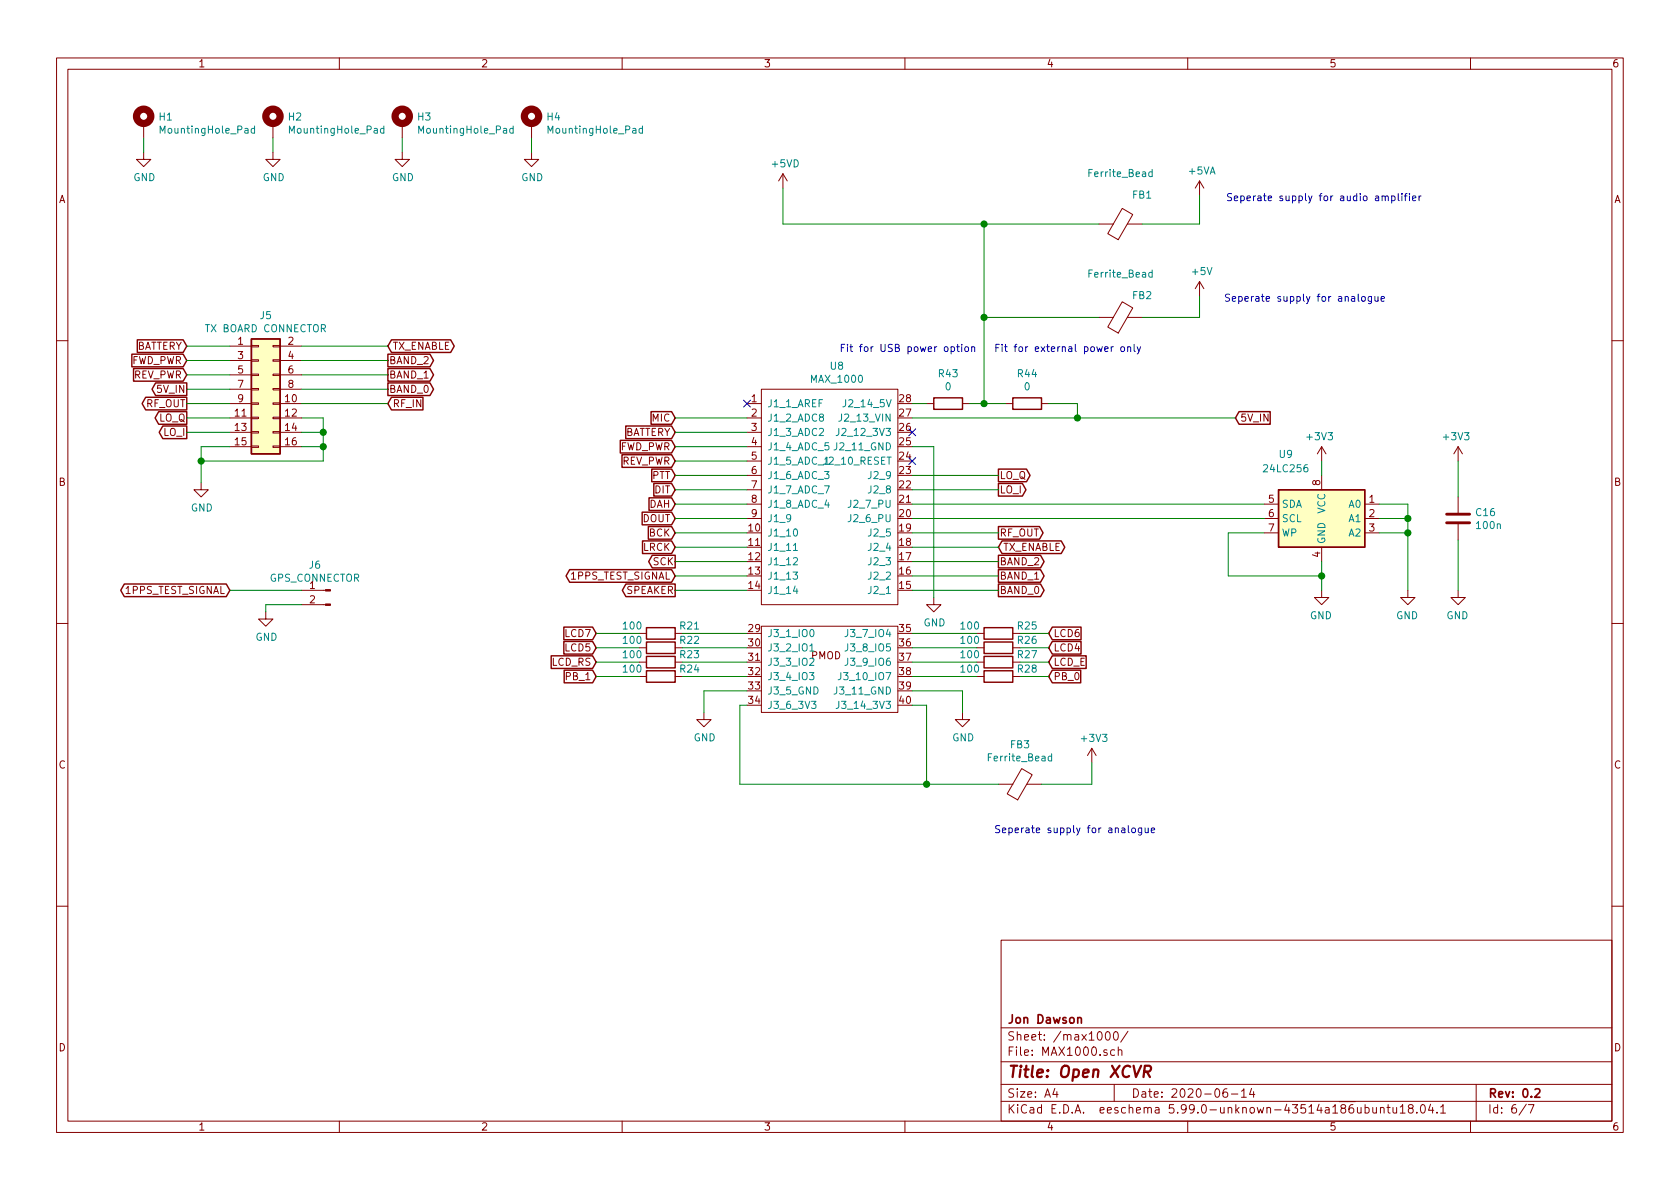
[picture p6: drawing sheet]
EESchema Schematic File Version 5
EELAYER 30 0
EELAYER END
$Descr A4 11693 8268
encoding utf-8
Sheet 6 7
Title "Open XCVR"
Date "2020-06-14"
Rev "0.2"
Comp "Jon Dawson"
Comment1 ""
Comment2 ""
Comment3 ""
Comment4 ""
Comment5 ""
Comment6 ""
Comment7 ""
Comment8 ""
Comment9 ""
$EndDescr
Connection ~ 1400 3200
Connection ~ 2250 3000
Connection ~ 2250 3100
Connection ~ 6450 5450
Connection ~ 6850 1550
Connection ~ 6850 2200
Connection ~ 6850 2800
Connection ~ 7500 2900
Connection ~ 9200 4000
Connection ~ 9800 3600
Connection ~ 9800 3700
NoConn ~ 5200 2800
NoConn ~ 6350 3000
NoConn ~ 6350 3200
Wire Wire Line
	1000 950  1000 1050
Wire Wire Line
	1300 2400 1600 2400
Wire Wire Line
	1300 2500 1600 2500
Wire Wire Line
	1300 2600 1600 2600
Wire Wire Line
	1300 2700 1600 2700
Wire Wire Line
	1400 3100 1600 3100
Wire Wire Line
	1400 3200 1400 3100
Wire Wire Line
	1400 3200 2250 3200
Wire Wire Line
	1400 3350 1400 3200
Wire Wire Line
	1600 2800 1300 2800
Wire Wire Line
	1600 2900 1300 2900
Wire Wire Line
	1600 3000 1300 3000
Wire Wire Line
	1600 4100 2100 4100
Wire Wire Line
	1850 4200 1850 4250
Wire Wire Line
	1900 950  1900 1050
Wire Wire Line
	2100 2400 2700 2400
Wire Wire Line
	2100 2500 2700 2500
Wire Wire Line
	2100 2600 2700 2600
Wire Wire Line
	2100 2700 2700 2700
Wire Wire Line
	2100 2800 2700 2800
Wire Wire Line
	2100 2900 2250 2900
Wire Wire Line
	2100 3000 2250 3000
Wire Wire Line
	2100 3100 2250 3100
Wire Wire Line
	2100 4200 1850 4200
Wire Wire Line
	2250 2900 2250 3000
Wire Wire Line
	2250 3000 2250 3100
Wire Wire Line
	2250 3200 2250 3100
Wire Wire Line
	2800 950  2800 1050
Wire Wire Line
	3700 950  3700 1050
Wire Wire Line
	4150 4400 4450 4400
Wire Wire Line
	4150 4500 4450 4500
Wire Wire Line
	4150 4600 4450 4600
Wire Wire Line
	4150 4700 4450 4700
Wire Wire Line
	4700 2900 5200 2900
Wire Wire Line
	4700 3000 5200 3000
Wire Wire Line
	4700 3100 5200 3100
Wire Wire Line
	4700 3200 5200 3200
Wire Wire Line
	4700 3300 5200 3300
Wire Wire Line
	4700 3400 5200 3400
Wire Wire Line
	4700 3500 5200 3500
Wire Wire Line
	4700 3600 5200 3600
Wire Wire Line
	4700 3700 5200 3700
Wire Wire Line
	4700 3800 5200 3800
Wire Wire Line
	4700 3900 5200 3900
Wire Wire Line
	4700 4000 5200 4000
Wire Wire Line
	4700 4100 5200 4100
Wire Wire Line
	4750 4400 5200 4400
Wire Wire Line
	4750 4500 5200 4500
Wire Wire Line
	4750 4600 5200 4600
Wire Wire Line
	4750 4700 5200 4700
Wire Wire Line
	4900 4800 4900 4950
Wire Wire Line
	5150 4900 5200 4900
Wire Wire Line
	5150 5450 5150 4900
Wire Wire Line
	5150 5450 6450 5450
Wire Wire Line
	5200 4800 4900 4800
Wire Wire Line
	5450 1300 5450 1550
Wire Wire Line
	5450 1550 6850 1550
Wire Wire Line
	6350 2800 6450 2800
Wire Wire Line
	6350 2900 7500 2900
Wire Wire Line
	6350 3100 6500 3100
Wire Wire Line
	6350 3300 6950 3300
Wire Wire Line
	6350 3400 6950 3400
Wire Wire Line
	6350 3500 8800 3500
Wire Wire Line
	6350 3600 8800 3600
Wire Wire Line
	6350 3700 6950 3700
Wire Wire Line
	6350 3800 6950 3800
Wire Wire Line
	6350 3900 6950 3900
Wire Wire Line
	6350 4000 6950 4000
Wire Wire Line
	6350 4100 6950 4100
Wire Wire Line
	6350 4400 6800 4400
Wire Wire Line
	6350 4500 6800 4500
Wire Wire Line
	6350 4600 6800 4600
Wire Wire Line
	6350 4700 6800 4700
Wire Wire Line
	6350 4800 6700 4800
Wire Wire Line
	6350 4900 6450 4900
Wire Wire Line
	6450 4900 6450 5450
Wire Wire Line
	6450 5450 6950 5450
Wire Wire Line
	6500 3100 6500 4150
Wire Wire Line
	6700 4800 6700 4950
Wire Wire Line
	6750 2800 6850 2800
Wire Wire Line
	6850 1550 6850 2200
Wire Wire Line
	6850 1550 7650 1550
Wire Wire Line
	6850 2200 6850 2800
Wire Wire Line
	6850 2200 7650 2200
Wire Wire Line
	6850 2800 7000 2800
Wire Wire Line
	7100 4400 7300 4400
Wire Wire Line
	7100 4500 7300 4500
Wire Wire Line
	7100 4600 7300 4600
Wire Wire Line
	7100 4700 7300 4700
Wire Wire Line
	7250 5450 7600 5450
Wire Wire Line
	7300 2800 7500 2800
Wire Wire Line
	7500 2800 7500 2900
Wire Wire Line
	7500 2900 8600 2900
Wire Wire Line
	7600 5450 7600 5300
Wire Wire Line
	7950 1550 8350 1550
Wire Wire Line
	7950 2200 8350 2200
Wire Wire Line
	8350 1550 8350 1350
Wire Wire Line
	8350 2200 8350 2050
Wire Wire Line
	8550 3700 8550 4000
Wire Wire Line
	8550 4000 9200 4000
Wire Wire Line
	8800 3700 8550 3700
Wire Wire Line
	9200 3200 9200 3300
Wire Wire Line
	9200 3900 9200 4000
Wire Wire Line
	9200 4000 9200 4100
Wire Wire Line
	9600 3500 9800 3500
Wire Wire Line
	9800 3500 9800 3600
Wire Wire Line
	9800 3600 9600 3600
Wire Wire Line
	9800 3600 9800 3700
Wire Wire Line
	9800 3700 9600 3700
Wire Wire Line
	9800 3700 9800 4100
Wire Wire Line
	10150 3200 10150 3450
Wire Wire Line
	10150 3750 10150 4100
Text Notes 6800 2450 2    50   ~ 0
Fit for USB power option
Text Notes 7950 2450 2    50   ~ 0
Fit for external power only
Text Notes 8050 5800 2    50   ~ 0
Seperate supply for analogue
Text Notes 9650 2100 2    50   ~ 0
Seperate supply for analogue
Text Notes 9900 1400 2    50   ~ 0
Seperate supply for audio amplifier
Text GLabel 1300 2400 0    50   Input ~ 0
BATTERY
Text GLabel 1300 2500 0    50   Input ~ 0
FWD_PWR
Text GLabel 1300 2600 0    50   Input ~ 0
REV_PWR
Text GLabel 1300 2700 0    50   Output ~ 0
5V_IN
Text GLabel 1300 2800 0    50   Output ~ 0
RF_OUT
Text GLabel 1300 2900 0    50   Output ~ 0
LO_Q
Text GLabel 1300 3000 0    50   Output ~ 0
LO_I
Text GLabel 1600 4100 0    50   BiDi ~ 0
1PPS_TEST_SIGNAL
Text GLabel 2700 2400 2    50   BiDi ~ 0
TX_ENABLE
Text GLabel 2700 2500 2    50   Output ~ 0
BAND_2
Text GLabel 2700 2600 2    50   Output ~ 0
BAND_1
Text GLabel 2700 2700 2    50   Output ~ 0
BAND_0
Text GLabel 2700 2800 2    50   Input ~ 0
RF_IN
Text GLabel 4150 4400 0    50   Input ~ 0
LCD7
Text GLabel 4150 4500 0    50   Input ~ 0
LCD5
Text GLabel 4150 4600 0    50   Input ~ 0
LCD_RS
Text GLabel 4150 4700 0    50   Input ~ 0
PB_1
Text GLabel 4700 2900 0    50   Input ~ 0
MIC
Text GLabel 4700 3000 0    50   Input ~ 0
BATTERY
Text GLabel 4700 3100 0    50   Input ~ 0
FWD_PWR
Text GLabel 4700 3200 0    50   Input ~ 0
REV_PWR
Text GLabel 4700 3300 0    50   Input ~ 0
PTT
Text GLabel 4700 3400 0    50   Input ~ 0
DIT
Text GLabel 4700 3500 0    50   Input ~ 0
DAH
Text GLabel 4700 3600 0    50   Input ~ 0
DOUT
Text GLabel 4700 3700 0    50   Input ~ 0
BCK
Text GLabel 4700 3800 0    50   Input ~ 0
LRCK
Text GLabel 4700 3900 0    50   Output ~ 0
SCK
Text GLabel 4700 4000 0    50   BiDi ~ 0
1PPS_TEST_SIGNAL
Text GLabel 4700 4100 0    50   Output ~ 0
SPEAKER
Text GLabel 6950 3300 2    50   Output ~ 0
LO_Q
Text GLabel 6950 3400 2    50   Output ~ 0
LO_I
Text GLabel 6950 3700 2    50   Output ~ 0
RF_OUT
Text GLabel 6950 3800 2    50   BiDi ~ 0
TX_ENABLE
Text GLabel 6950 3900 2    50   Output ~ 0
BAND_2
Text GLabel 6950 4000 2    50   Output ~ 0
BAND_1
Text GLabel 6950 4100 2    50   Output ~ 0
BAND_0
Text GLabel 7300 4400 2    50   Input ~ 0
LCD6
Text GLabel 7300 4500 2    50   Input ~ 0
LCD4
Text GLabel 7300 4600 2    50   Input ~ 0
LCD_E
Text GLabel 7300 4700 2    50   Input ~ 0
PB_0
Text GLabel 8600 2900 2    50   Input ~ 0
5V_IN
$Comp
L power:+5VD #PWR073
U 1 1
P 5450 1300
F 0 "#PWR073" H 5450 1150 50  0001 C CNN
F 1 "+5VD" H 5465 1473 50  0000 C CNN
F 2 "" H 5450 1300 50  0001 C CNN
F 3 "" H 5450 1300 50  0001 C CNN
	1    5450 1300
	1    0    0    -1  
$EndComp
$Comp
L power:+3V3 #PWR076
U 1 1
P 7600 5300
F 0 "#PWR076" H 7600 5150 50  0001 C CNN
F 1 "+3V3" H 7615 5473 50  0000 C CNN
F 2 "" H 7600 5300 50  0001 C CNN
F 3 "" H 7600 5300 50  0001 C CNN
	1    7600 5300
	1    0    0    -1  
$EndComp
$Comp
L power:+5VA #PWR077
U 1 1
P 8350 1350
F 0 "#PWR077" H 8350 1200 50  0001 C CNN
F 1 "+5VA" H 8365 1523 50  0000 C CNN
F 2 "" H 8350 1350 50  0001 C CNN
F 3 "" H 8350 1350 50  0001 C CNN
	1    8350 1350
	1    0    0    -1  
$EndComp
$Comp
L power:+5V #PWR078
U 1 1
P 8350 2050
F 0 "#PWR078" H 8350 1900 50  0001 C CNN
F 1 "+5V" H 8365 2223 50  0000 C CNN
F 2 "" H 8350 2050 50  0001 C CNN
F 3 "" H 8350 2050 50  0001 C CNN
	1    8350 2050
	1    0    0    -1  
$EndComp
$Comp
L power:+3V3 #PWR079
U 1 1
P 9200 3200
F 0 "#PWR079" H 9200 3050 50  0001 C CNN
F 1 "+3V3" H 9215 3373 50  0000 C CNN
F 2 "" H 9200 3200 50  0001 C CNN
F 3 "" H 9200 3200 50  0001 C CNN
	1    9200 3200
	-1   0    0    -1  
$EndComp
$Comp
L power:+3V3 #PWR0107
U 1 1
P 10150 3200
F 0 "#PWR0107" H 10150 3050 50  0001 C CNN
F 1 "+3V3" H 10165 3373 50  0000 C CNN
F 2 "" H 10150 3200 50  0001 C CNN
F 3 "" H 10150 3200 50  0001 C CNN
	1    10150 3200
	-1   0    0    -1  
$EndComp
$Comp
L power:GND #PWR066
U 1 1
P 1000 1050
F 0 "#PWR066" H 1000 800 50  0001 C CNN
F 1 "GND" H 1005 877 50  0000 C CNN
F 2 "" H 1000 1050 50  0001 C CNN
F 3 "" H 1000 1050 50  0001 C CNN
	1    1000 1050
	1    0    0    -1  
$EndComp
$Comp
L power:GND #PWR068
U 1 1
P 1400 3350
F 0 "#PWR068" H 1400 3100 50  0001 C CNN
F 1 "GND" H 1405 3177 50  0000 C CNN
F 2 "" H 1400 3350 50  0001 C CNN
F 3 "" H 1400 3350 50  0001 C CNN
	1    1400 3350
	1    0    0    -1  
$EndComp
$Comp
L power:GND #PWR070
U 1 1
P 1850 4250
F 0 "#PWR070" H 1850 4000 50  0001 C CNN
F 1 "GND" H 1855 4077 50  0000 C CNN
F 2 "" H 1850 4250 50  0001 C CNN
F 3 "" H 1850 4250 50  0001 C CNN
	1    1850 4250
	1    0    0    -1  
$EndComp
$Comp
L power:GND #PWR067
U 1 1
P 1900 1050
F 0 "#PWR067" H 1900 800 50  0001 C CNN
F 1 "GND" H 1905 877 50  0000 C CNN
F 2 "" H 1900 1050 50  0001 C CNN
F 3 "" H 1900 1050 50  0001 C CNN
	1    1900 1050
	1    0    0    -1  
$EndComp
$Comp
L power:GND #PWR069
U 1 1
P 2800 1050
F 0 "#PWR069" H 2800 800 50  0001 C CNN
F 1 "GND" H 2805 877 50  0000 C CNN
F 2 "" H 2800 1050 50  0001 C CNN
F 3 "" H 2800 1050 50  0001 C CNN
	1    2800 1050
	1    0    0    -1  
$EndComp
$Comp
L power:GND #PWR071
U 1 1
P 3700 1050
F 0 "#PWR071" H 3700 800 50  0001 C CNN
F 1 "GND" H 3705 877 50  0000 C CNN
F 2 "" H 3700 1050 50  0001 C CNN
F 3 "" H 3700 1050 50  0001 C CNN
	1    3700 1050
	1    0    0    -1  
$EndComp
$Comp
L power:GND #PWR072
U 1 1
P 4900 4950
F 0 "#PWR072" H 4900 4700 50  0001 C CNN
F 1 "GND" H 4905 4777 50  0000 C CNN
F 2 "" H 4900 4950 50  0001 C CNN
F 3 "" H 4900 4950 50  0001 C CNN
	1    4900 4950
	1    0    0    -1  
$EndComp
$Comp
L power:GND #PWR074
U 1 1
P 6500 4150
F 0 "#PWR074" H 6500 3900 50  0001 C CNN
F 1 "GND" H 6505 3977 50  0000 C CNN
F 2 "" H 6500 4150 50  0001 C CNN
F 3 "" H 6500 4150 50  0001 C CNN
	1    6500 4150
	1    0    0    -1  
$EndComp
$Comp
L power:GND #PWR075
U 1 1
P 6700 4950
F 0 "#PWR075" H 6700 4700 50  0001 C CNN
F 1 "GND" H 6705 4777 50  0000 C CNN
F 2 "" H 6700 4950 50  0001 C CNN
F 3 "" H 6700 4950 50  0001 C CNN
	1    6700 4950
	1    0    0    -1  
$EndComp
$Comp
L power:GND #PWR080
U 1 1
P 9200 4100
F 0 "#PWR080" H 9200 3850 50  0001 C CNN
F 1 "GND" H 9205 3927 50  0000 C CNN
F 2 "" H 9200 4100 50  0001 C CNN
F 3 "" H 9200 4100 50  0001 C CNN
	1    9200 4100
	-1   0    0    -1  
$EndComp
$Comp
L power:GND #PWR081
U 1 1
P 9800 4100
F 0 "#PWR081" H 9800 3850 50  0001 C CNN
F 1 "GND" H 9805 3927 50  0000 C CNN
F 2 "" H 9800 4100 50  0001 C CNN
F 3 "" H 9800 4100 50  0001 C CNN
	1    9800 4100
	-1   0    0    -1  
$EndComp
$Comp
L power:GND #PWR0106
U 1 1
P 10150 4100
F 0 "#PWR0106" H 10150 3850 50  0001 C CNN
F 1 "GND" H 10155 3927 50  0000 C CNN
F 2 "" H 10150 4100 50  0001 C CNN
F 3 "" H 10150 4100 50  0001 C CNN
	1    10150 4100
	-1   0    0    -1  
$EndComp
$Comp
L Device:R R21
U 1 1
P 4600 4400
F 0 "R21" V 4650 4200 50  0000 C CNN
F 1 "100" V 4650 4600 50  0000 C CNN
F 2 "Resistor_SMD:R_0805_2012Metric" V 4530 4400 50  0001 C CNN
F 3 "~" H 4600 4400 50  0001 C CNN
	1    4600 4400
	0    -1   -1   0   
$EndComp
$Comp
L Device:R R22
U 1 1
P 4600 4500
F 0 "R22" V 4650 4300 50  0000 C CNN
F 1 "100" V 4650 4700 50  0000 C CNN
F 2 "Resistor_SMD:R_0805_2012Metric" V 4530 4500 50  0001 C CNN
F 3 "~" H 4600 4500 50  0001 C CNN
	1    4600 4500
	0    -1   -1   0   
$EndComp
$Comp
L Device:R R23
U 1 1
P 4600 4600
F 0 "R23" V 4650 4400 50  0000 C CNN
F 1 "100" V 4650 4800 50  0000 C CNN
F 2 "Resistor_SMD:R_0805_2012Metric" V 4530 4600 50  0001 C CNN
F 3 "~" H 4600 4600 50  0001 C CNN
	1    4600 4600
	0    -1   -1   0   
$EndComp
$Comp
L Device:R R24
U 1 1
P 4600 4700
F 0 "R24" V 4650 4500 50  0000 C CNN
F 1 "100" V 4650 4900 50  0000 C CNN
F 2 "Resistor_SMD:R_0805_2012Metric" V 4530 4700 50  0001 C CNN
F 3 "~" H 4600 4700 50  0001 C CNN
	1    4600 4700
	0    -1   -1   0   
$EndComp
$Comp
L Device:R R43
U 1 1
P 6600 2800
F 0 "R43" V 6806 2800 50  0000 C CNN
F 1 "0" V 6715 2800 50  0000 C CNN
F 2 "Resistor_SMD:R_0805_2012Metric" V 6530 2800 50  0001 C CNN
F 3 "~" H 6600 2800 50  0001 C CNN
	1    6600 2800
	0    -1   -1   0   
$EndComp
$Comp
L Device:R R25
U 1 1
P 6950 4400
F 0 "R25" V 7000 4200 50  0000 C CNN
F 1 "100" V 7000 4600 50  0000 C CNN
F 2 "Resistor_SMD:R_0805_2012Metric" V 6880 4400 50  0001 C CNN
F 3 "~" H 6950 4400 50  0001 C CNN
	1    6950 4400
	0    -1   -1   0   
$EndComp
$Comp
L Device:R R26
U 1 1
P 6950 4500
F 0 "R26" V 7000 4300 50  0000 C CNN
F 1 "100" V 7000 4700 50  0000 C CNN
F 2 "Resistor_SMD:R_0805_2012Metric" V 6880 4500 50  0001 C CNN
F 3 "~" H 6950 4500 50  0001 C CNN
	1    6950 4500
	0    -1   -1   0   
$EndComp
$Comp
L Device:R R27
U 1 1
P 6950 4600
F 0 "R27" V 7000 4400 50  0000 C CNN
F 1 "100" V 7000 4800 50  0000 C CNN
F 2 "Resistor_SMD:R_0805_2012Metric" V 6880 4600 50  0001 C CNN
F 3 "~" H 6950 4600 50  0001 C CNN
	1    6950 4600
	0    -1   -1   0   
$EndComp
$Comp
L Device:R R28
U 1 1
P 6950 4700
F 0 "R28" V 7000 4500 50  0000 C CNN
F 1 "100" V 7000 4900 50  0000 C CNN
F 2 "Resistor_SMD:R_0805_2012Metric" V 6880 4700 50  0001 C CNN
F 3 "~" H 6950 4700 50  0001 C CNN
	1    6950 4700
	0    -1   -1   0   
$EndComp
$Comp
L Device:R R44
U 1 1
P 7150 2800
F 0 "R44" V 7356 2800 50  0000 C CNN
F 1 "0" V 7265 2800 50  0000 C CNN
F 2 "Resistor_SMD:R_0805_2012Metric" V 7080 2800 50  0001 C CNN
F 3 "~" H 7150 2800 50  0001 C CNN
	1    7150 2800
	0    -1   -1   0   
$EndComp
$Comp
L Mechanical:MountingHole_Pad H1
U 1 1
P 1000 850
F 0 "H1" H 1100 899 50  0000 L CNN
F 1 "MountingHole_Pad" H 1100 808 50  0000 L CNN
F 2 "MountingHole:MountingHole_3.2mm_M3_Pad" H 1000 850 50  0001 C CNN
F 3 "~" H 1000 850 50  0001 C CNN
	1    1000 850 
	1    0    0    -1  
$EndComp
$Comp
L Mechanical:MountingHole_Pad H2
U 1 1
P 1900 850
F 0 "H2" H 2000 899 50  0000 L CNN
F 1 "MountingHole_Pad" H 2000 808 50  0000 L CNN
F 2 "MountingHole:MountingHole_3.2mm_M3_Pad" H 1900 850 50  0001 C CNN
F 3 "~" H 1900 850 50  0001 C CNN
	1    1900 850 
	1    0    0    -1  
$EndComp
$Comp
L Mechanical:MountingHole_Pad H3
U 1 1
P 2800 850
F 0 "H3" H 2900 899 50  0000 L CNN
F 1 "MountingHole_Pad" H 2900 808 50  0000 L CNN
F 2 "MountingHole:MountingHole_3.2mm_M3_Pad" H 2800 850 50  0001 C CNN
F 3 "~" H 2800 850 50  0001 C CNN
	1    2800 850 
	1    0    0    -1  
$EndComp
$Comp
L Mechanical:MountingHole_Pad H4
U 1 1
P 3700 850
F 0 "H4" H 3800 899 50  0000 L CNN
F 1 "MountingHole_Pad" H 3800 808 50  0000 L CNN
F 2 "MountingHole:MountingHole_3.2mm_M3_Pad" H 3700 850 50  0001 C CNN
F 3 "~" H 3700 850 50  0001 C CNN
	1    3700 850 
	1    0    0    -1  
$EndComp
$Comp
L Connector:Conn_01x02_Male J6
U 1 1
P 2300 4100
F 0 "J6" H 2408 4279 50  0000 C CNN
F 1 "GPS_CONNECTOR" H 2408 4188 50  0000 C CNN
F 2 "Connector_PinHeader_2.54mm:PinHeader_1x02_P2.54mm_Vertical" H 2300 4100 50  0001 C CNN
F 3 "~" H 2300 4100 50  0001 C CNN
	1    2300 4100
	-1   0    0    -1  
$EndComp
$Comp
L Device:C C16
U 1 1
P 10150 3600
F 0 "C16" H 10265 3645 50  0000 L CNN
F 1 "100n" H 10265 3555 50  0000 L CNN
F 2 "Capacitor_SMD:C_0805_2012Metric" H 10188 3450 50  0001 C CNN
F 3 "~" H 10150 3600 50  0001 C CNN
	1    10150 3600
	1    0    0    -1  
$EndComp
$Comp
L Device:Ferrite_Bead FB3
U 1 1
P 7100 5450
F 0 "FB3" V 7373 5450 50  0000 C CNN
F 1 "Ferrite_Bead" V 7282 5450 50  0000 C CNN
F 2 "Inductor_SMD:L_0805_2012Metric" V 7030 5450 50  0001 C CNN
F 3 "~" H 7100 5450 50  0001 C CNN
	1    7100 5450
	0    -1   -1   0   
$EndComp
$Comp
L Device:Ferrite_Bead FB1
U 1 1
P 7800 1550
F 0 "FB1" V 8000 1400 50  0000 C CNN
F 1 "Ferrite_Bead" V 8150 1550 50  0000 C CNN
F 2 "Inductor_SMD:L_0805_2012Metric" V 7730 1550 50  0001 C CNN
F 3 "~" H 7800 1550 50  0001 C CNN
	1    7800 1550
	0    -1   -1   0   
$EndComp
$Comp
L Device:Ferrite_Bead FB2
U 1 1
P 7800 2200
F 0 "FB2" V 7950 2050 50  0000 C CNN
F 1 "Ferrite_Bead" V 8100 2200 50  0000 C CNN
F 2 "Inductor_SMD:L_0805_2012Metric" V 7730 2200 50  0001 C CNN
F 3 "~" H 7800 2200 50  0001 C CNN
	1    7800 2200
	0    -1   -1   0   
$EndComp
$Comp
L Connector_Generic:Conn_02x08_Odd_Even J5
U 1 1
P 1800 2700
F 0 "J5" H 1850 3216 50  0000 C CNN
F 1 "TX BOARD CONNECTOR" H 1850 3125 50  0000 C CNN
F 2 "Connector_PinHeader_2.54mm:PinHeader_2x08_P2.54mm_Vertical" H 1800 2700 50  0001 C CNN
F 3 "~" H 1800 2700 50  0001 C CNN
	1    1800 2700
	1    0    0    -1  
$EndComp
$Comp
L Memory_EEPROM:24LC256 U9
U 1 1
P 9200 3600
F 0 "U9" H 9450 4050 50  0000 C CNN
F 1 "24LC256" H 9450 3950 50  0000 C CNN
F 2 "Package_SO:SOIC-8_3.9x4.9mm_P1.27mm" H 9200 3600 50  0001 C CNN
F 3 "http://ww1.microchip.com/downloads/en/devicedoc/21203m.pdf" H 9200 3600 50  0001 C CNN
	1    9200 3600
	-1   0    0    -1  
$EndComp
$Comp
L RADIO-rescue:MAX_1000-xcvr_components U8
U 1 1
P 5750 2650
F 0 "U8" H 5825 2764 50  0000 C CNN
F 1 "MAX_1000" H 5825 2673 50  0000 C CNN
F 2 "openxcvr:max1000" H 5750 2650 50  0001 C CNN
F 3 "" H 5750 2650 50  0001 C CNN
	1    5750 2650
	1    0    0    -1  
$EndComp
$EndSCHEMATC
